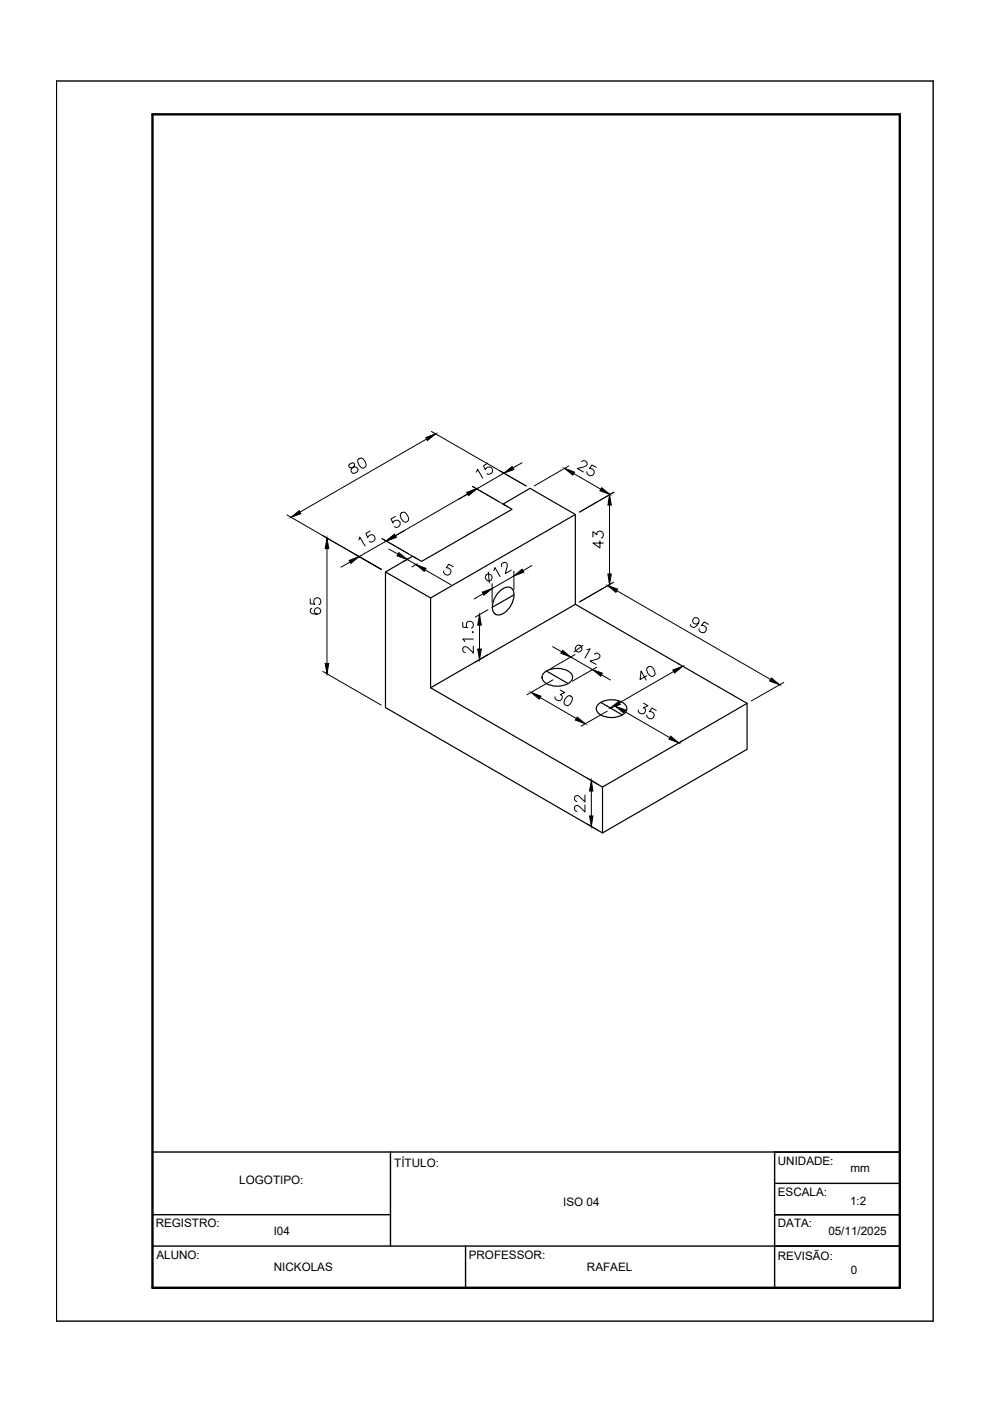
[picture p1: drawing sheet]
<svg xmlns="http://www.w3.org/2000/svg" width="210mm" height="297mm" viewBox="0 0 210 297" stroke-linecap="round" stroke-linejoin="round" font-family="sans-serif">
<!-- layer: CONTORNO 1 -->
<path d="M122 109.1l-30.7 17.7-9.6-5.5M81.7 121.3l5.8-3.4 1.9 1.1 19.2-11-1.9-1.1 5.7-3.4 9.6 5.6v19l-30.7 17.7M81.7 121.3v28.7l46 26.6 30.7-17.7v-9.8l-36.4-21M91.3 126.8v19M105.9 125.4a1.82 1.82 0 0 1 2.7-.5 4.1 4.1 0 0 1-1.7 5 1.5 1.5 0 0 1-1.8 .3 1.5 1.5 0 0 1-.7-1.8 5.2 5.2 0 0 1 1.5-3zM109 126.1l-4.7 2.7M91.3 145.8l36.4 21.1v9.7M115.3 142.8a4.5 4.5 0 0 1 5.8 0 1.45 1.45 0 0 1-.9 2.3 4.6 4.6 0 0 1-4.9-.7 1.21 1.21 0 0 1 0-1.6zM115.9 142.3l4.6 2.6M126.8 149.4a4.5 4.5 0 0 1 5.8 0 1.45 1.45 0 0 1-.9 2.3 4.6 4.6 0 0 1-4.9-.6 1.21 1.21 0 0 1 0-1.7zM127.4 148.9l4.5 2.7M158.4 149.1l-30.7 17.8" fill="none" stroke="#000" stroke-width=".25"/>
<!-- layer: COTA -->
<g fill="none" stroke="#000" stroke-width=".21">
<path d="M90.5 93.1l-26.9 15.5M91.5 91.5l20 11.5M110.7 98.1l-2 1.1M120.6 98.8l-7.3 4.2M60.8 109.2l20 11.5M69.3 116.3v24.4M74.2 119.2l-1.9 1.1M81 114.2l7.5 4.3M82.5 116.4l1.9 1.1M86.3 118.6l1.9 1.1M86.6 118.4l-1.2 .7M88.5 119.5l-1.2 .7"/>
<path d="M99.1 104.7l-15.3 8.9M99.2 104.8l-1.9 1.1M100.2 103.2l5.6 3.2M100.2 103.1l7.5 4.4M112.8 119.9l-1.9 1.1M129.2 107.1v14.6M130.2 104.3l-7.3 4.3M90.1 120.8l5.5 3.2M96.1 120.2l-.9-.6-.6 .8a.78 .78 0 0 1 1 .6 .78 .78 0 0 1-.7 .9 .78 .78 0 0 1-.8-.8M103.4 129.3l-2.6 1.5M103.4 138.8l-2.6 1.6M117.2 137.1l1.9 1.1"/>
<path d="M121.9 138.8l-5.2 3M130.1 123.4l-7.2 4.2M130.8 125.3l32.6 18.7M68.4 142.4l12.4 7.1M117.2 144.1l-5.5 3.2M128.6 149.6l.2 .1M128.8 150.8l-5.6 3.2M131.4 149.3l-.9 .4M132.4 150.9l9.6 5.5M142.9 142.4l-11.6 6.6M143.9 140.7l.2 .2M144.8 157l-.8 .5"/>
<path d="M166.2 144.7l-6.9 3.9M124.5 165l2.4 1.4M124.5 174.7l2.4 1.4"/>
</g>
<g fill="#000" stroke="#000" stroke-width=".21">
<path d="M90.3 92.8l2.1-.8-1.8 1.4zM106.8 100.3l1.8-1.4 .4 .7zM61.7 109.7l1.7-1.4 .4 .6zM69.3 114.1l.4 2.2h-.8zM74 118.8l2.1-.8-1.7 1.5zM84.6 117.2l1.7 1.4-2.1-.8zM99 104.4l2-.8-1.7 1.5zM99 104.4l2.1-.7-1.8 1.4zM127.6 103.4l1.7 1.4-2.1-.8zM129.2 104.9l.4 2.2h-.7zM88.2 119.7l2.1 .8-.4 .6zM128.9 121.7h.7l-.4 2.2z"/>
<path d="M128.8 124.1l2.2 .8-.4 .7zM68.9 140.7h.8l-.4 2.2zM112.6 146.8l2.1 .8-.4 .6zM129.4 150.1l1.8-1.4 .3 .6zM130.5 149.8l2.1 .7-.4 .7zM142.2 156.1l1.7 1.4-2.1-.8zM142.6 142.1l2.2-.8-1.8 1.4zM163.6 143.7l1.7 1.5-2.1-.8zM125.4 165.5l.3 2.2h-.7zM125 173h.7l-.3 2.2z"/>
</g>
<!-- layer: CONTORNO 2 -->
<path d="M12 17.2h185.9v262.9h-185.9zM32.3 257.5h50.5M32.3 244.2h158.5M82.8 244.2v20M164.2 257.5h26.6M164.2 250.9h26.6M164.2 244.2v28.8M32.3 264.2h158.5M98.7 264.2v8.8" fill="none" stroke="#000" stroke-width=".3"/>
<!-- layer: CONTORNO 3 -->
<path d="M32.3 24.2h158.5v248.8h-158.5z" fill="none" stroke="#000" stroke-width=".51"/>
<text font-size="8.4" x="101.6" y="124.9">12</text>
<text font-size="7.9" x="120.6" y="142.2">12</text>
<g font-size="7.1">
<text x="116.4" y="151">30</text>
<text x="134.1" y="153.8">35</text>
</g>
<g font-size="6.6">
<text x="72.7" y="101.6">80</text>
<text x="121.4" y="102">25</text>
<text x="99.8" y="102.7">15</text>
<text x="81.8" y="112.9">50</text>
<text x="74.8" y="117.1">15</text>
<text x="145.3" y="135.5">95</text>
</g>
<text font-size="6.2" x="134.4" y="145.3">40</text>
<g font-size="5.3">
<text x="128.8" y="117.5" transform="rotate(-90 128.8 117.5)">43</text>
<text x="68.8" y="131.6" transform="rotate(-90 68.8 131.6)">65</text>
<text x="101.2" y="139.7" transform="rotate(-90 101.2 139.7)">21.5</text>
<text x="124.9" y="173.2" transform="rotate(-90 124.9 173.2)">22</text>
</g>
<g font-size="2.5">
<text x="50.7" y="251">LOGOTIPO:</text>
<text x="83.6" y="247.4">TÍTULO:</text>
<text x="164.9" y="246.9">UNIDADE:</text>
<text x="180.3" y="248.6">mm</text>
<text x="119.4" y="255.7">ISO 04</text>
<text x="164.9" y="253.6">ESCALA:</text>
<text x="180.2" y="255.5">1:2</text>
<text x="33" y="260.3">REGISTRO:</text>
<text x="58" y="261.9">I04</text>
<text x="164.9" y="260.2">DATA:</text>
<text x="175.6" y="261.9">05/11/2025</text>
<text x="33.2" y="266.9">ALUNO:</text>
<text x="58.1" y="269.5">NICKOLAS</text>
<text x="99.4" y="266.9">PROFESSOR:</text>
<text x="124.4" y="269.5">RAFAEL</text>
<text x="164.9" y="267.2">REVISÃO:</text>
<text x="180.4" y="270">0</text>
</g>
</svg>
